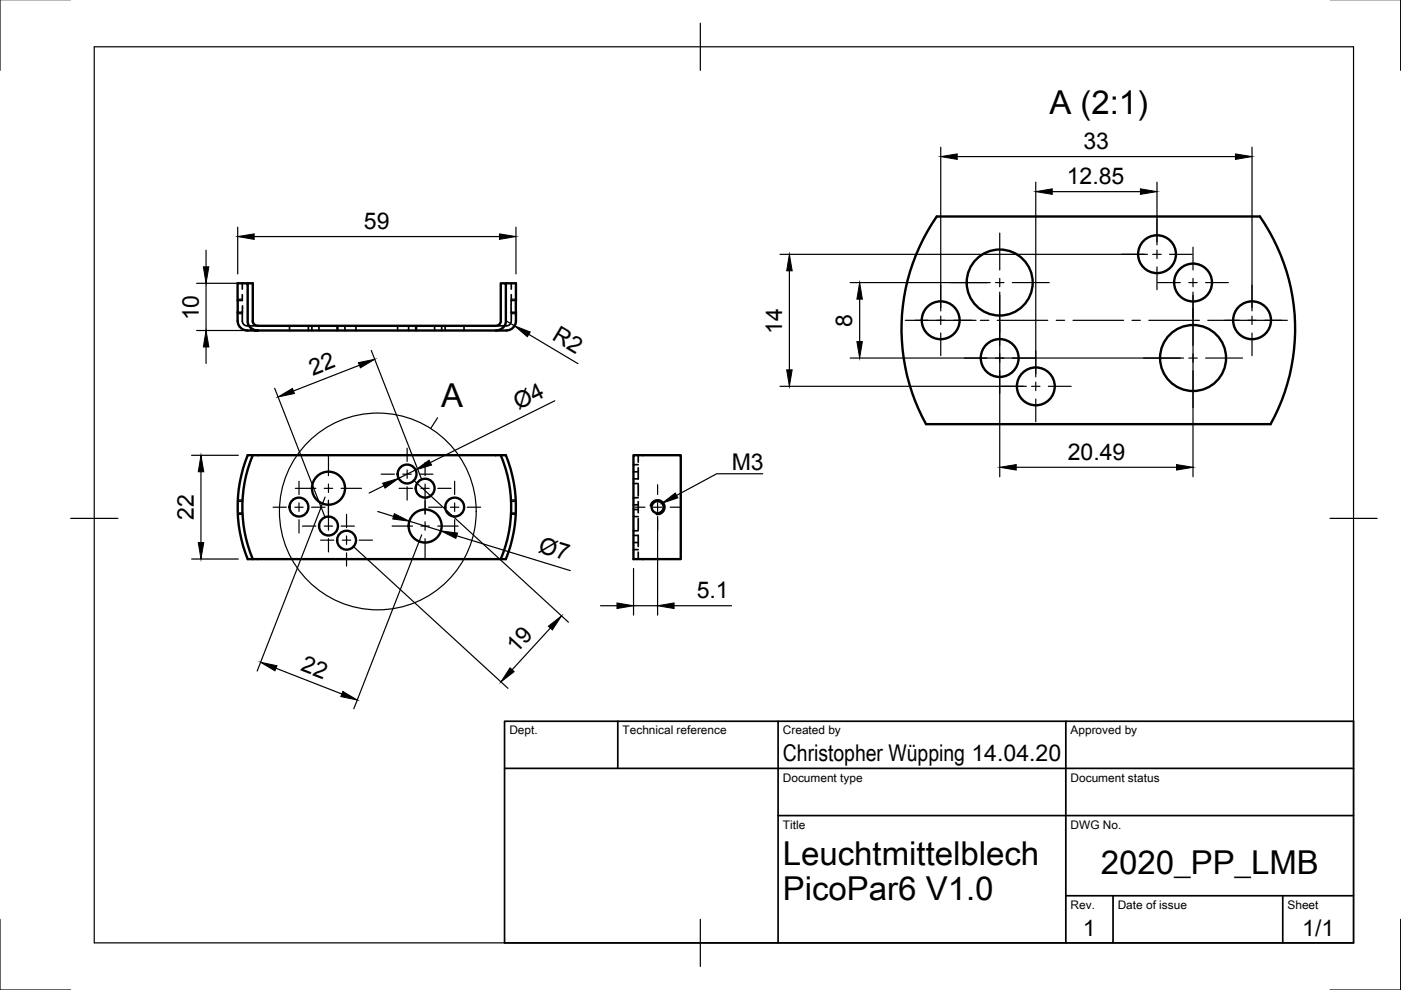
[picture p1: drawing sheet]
<svg xmlns="http://www.w3.org/2000/svg" width="297mm" height="210mm" viewBox="0 0 297 210" stroke-linecap="round" stroke-linejoin="round" font-family="sans-serif">
<!-- layer: Sichtbar -->
<g fill="none" stroke="#000" stroke-width=".51">
<path d="M198.6 45.9h68.5a41.7 41.7 0 0 1 2.3 44h-73.1a41.8 41.8 0 0 1 2.3-44zM50.4 68.1v-8h2.1l.1 8.4 .2 .5 .6 .7 .6 .3 .7 .1h-2.3M50.4 68.1a2 2 0 0 0 2 2M52.5 60.1h1.1v8.1l.4 .6 .6 .3h50.7l.5-.3 .4-.6v-8.1h1.1v8.2l-.6 1.1-.6 .5-.5 .1-50.9 .1M107.3 60.1h2.1v6.1a3.5 3.5 0 0 1-.6 3.3 4.4 4.4 0 0 1-3.2 .6h-.5M53.6 96.5h52.5a27.6 27.6 0 0 1 .1 22M53.6 96.5a27.6 27.6 0 0 0 .1 22h53.6a29.6 29.6 0 0 0 0-22h-1.1M53.6 96.5h-1.1a29.6 29.6 0 0 0 0 22h1.1M134.3 96.5h10v22h-10z"/>
<circle cx="212" cy="59.9" r="7"/>
<circle cx="245.3" cy="53.9" r="4"/>
<circle cx="253" cy="59.9" r="4"/>
<circle cx="199.4" cy="67.9" r="4"/>
<circle cx="212" cy="75.9" r="4"/>
<circle cx="253" cy="75.9" r="7"/>
<circle cx="265.5" cy="67.9" r="4"/>
<circle cx="219.6" cy="81.9" r="4"/>
<circle cx="63.4" cy="107.5" r="2"/>
<circle cx="69.6" cy="111.5" r="2"/>
<circle cx="69.6" cy="103.5" r="3.5"/>
<circle cx="73.5" cy="114.5" r="2"/>
<circle cx="86.3" cy="100.5" r="2"/>
<circle cx="90.1" cy="103.5" r="2"/>
<circle cx="90.1" cy="111.5" r="3.5"/>
<circle cx="96.4" cy="107.5" r="2"/>
<circle cx="139.4" cy="107.5" r="1.26"/>
</g>
<!-- layer: Verdeckt -->
<g fill="none" stroke="#000" stroke-width=".36">
<path d="M50.4 66.2h1M51.4 66.2v1.9a1.2 1.2 0 0 0 1.6 1h1.7M51.4 62.5v1.2h-1M51.4 60.1v1.2M51.4 64.8v1.4M61.4 69.1v1M65.4 69.1v1M66.1 69.1v1M67.6 69.1v1M71.5 69.1v1M71.6 69.1v1M73.1 69.1v1"/>
<path d="M75.5 69.1v1M84.3 69.1v1M86.6 69.1v1M88.1 69.1v1M88.3 69.1v1M92.1 69.1v1M93.6 69.1v1M94.4 69.1v1M98.4 69.1v1M108.4 63.7v2.5M108.4 66.2v1.9a1.2 1.2 0 0 1-1.6 1h-1.7M108.4 66.2h1"/>
<path d="M108.4 63.7h1M108.4 60.1v1.2M108.4 62.5v1.2M134.3 98.5h1M135.3 99.2v2.4M135.3 96.5v1.5M50.4 108.8h1M50.4 106.3h1M108.4 108.8h1M108.4 106.3h1M134.3 107h1M134.3 100h1"/>
<path d="M134.3 113.5h1M134.3 101.5h1M134.3 115h1M134.3 108h1M134.3 109.5h1M134.3 105.5h1M134.3 116.5h1M134.3 112.5h1M134.3 102.5h1M135.3 117.1v1.4M135.3 113.5v2.4M135.3 109.9v2.4"/>
<path d="M135.3 106.3v2.4M135.3 102.8v2.3"/>
</g>
<!-- layer: Verdeckt schmal -->
<path d="M50.4 66.5h1M50.4 63.4h1M108.4 66.5h1M108.4 63.4h1M50.4 109.1h1M50.4 106h1M108.4 109.1h.9M108.4 106h.9" fill="none" stroke="#000" stroke-width=".25"/>
<!-- layer: Sichtbar schmal -->
<path d="M137.9 107.3l.3-.8 .8-.5 1 .1 .7 .5 .3 .8-.3 .9-.7 .7h-.9" fill="none" stroke="#000" stroke-width=".36"/>
<!-- layer: Border -->
<path d="M0 -.1v15M297 -.1v15M20 9.9h267v190h-267zM148.5 4.9v10M15 109.9h10M282 109.9h10M0 194.9v15h15M148.5 194.9v10M297 194.9v15h-15" fill="none" stroke="#000" stroke-width=".25"/>
<!-- layer: Dimensions -->
<g fill="none" stroke="#000" stroke-width=".25">
<path d="M199.5 31.2v34.7M202.9 33.2h59M219.6 38.6v41.3M245.3 38.6v13.3M265.5 31.2v34.7M43.7 53.1v3.5M50.4 48.2v9.9M53.9 50.2h52M109.4 48.2v9.9M165.4 53.9h77.9M167.4 57.4v21M180.3 59.9h29.7"/>
<path d="M223.1 40.6h18.7M41.7 60.1h9.9M41.7 70.1h11M43.7 60.1v10M43.7 73.6v3.5M76.2 77.4l-14 5.5M78.7 74.3l10.7 27.4M107.4 68.1l1.7 1M112.1 70.9l10.4 6.2M180.3 75.9h70.6M182.3 63.4v9M212 61.9v39.2"/>
<path d="M252.9 61.9v39.2M40.6 96.5h9.9M58.2 82.3l10.7 27.4M88.1 99.6l-3.6 1.8M117.6 85l-26.4 13.1M165.4 81.9h52.2M215.5 99.1h33.9M40.6 118.5h9.9M42.6 100v15M68.9 105.4l-14.4 36.9M74.9 115.9l32.8 30M80.1 108.5l3.3 1"/>
<path d="M81.4 103l-3.1 1.5M86.8 110.5l6.7 2.1M87.8 101.9l32.7 30M89.4 113.4l-14.4 36.9M96.8 113.6l24.1 7.4M139.4 109.5v20.9M116.7 133.2l-8.1 8.8M127.3 128.4h3.5M134.3 120.5v9.9M134.3 128.4h5.1M142.9 128.4h12.2M58.5 141.7l14 5.4"/>
</g>
<g fill="#000" stroke="#000" stroke-width=".21">
<path d="M199.5 33.2l3.4-.6v1.2zM261.9 32.6l3.6 .6-3.6 .6zM43.1 56.6h1.2l-.6 3.5zM50.4 50.2l3.5-.6v1.2zM105.9 49.6l3.5 .6-3.5 .6zM167.4 53.9l.6 3.5h-1.2zM219.6 40.6l3.5-.6v1.2zM241.8 40l3.5 .6-3.5 .6zM43.7 70.1l.6 3.5h-1.2zM76 76.9l3.5-.7-3.1 1.8zM109.1 69.1l3.3 1.3-.6 1zM166.8 78.4h1.2l-.6 3.5z"/>
<path d="M182.3 59.9l.5 3.5h-1.1zM181.7 72.4h1.1l-.5 3.5zM58.9 84.2l3.1-1.8 .4 1zM88.1 99.6l2.9-2 .5 1zM212 99.1l3.5-.6v1.2zM249.4 98.5l3.5 .6-3.5 .6zM42.6 96.5l.6 3.5h-1.2zM42 115h1.2l-.6 3.5zM81.1 102.5l3.4-1.1-2.9 2.1zM83.6 108.9l3.2 1.6-3.5-.5zM93.5 112.6l3.5 .4-.4 1.1zM116.3 132.8l2.8-2.2-2 3z"/>
<path d="M130.8 127.8l3.5 .6-3.5 .6zM139.4 128.4l3.5-.6v1.2zM55.2 140.4l3.5 .8-.4 1zM72.7 146.6l3 1.8-3.4-.7zM108.1 141.6l.9 .8-2.8 2.2z"/>
</g>
<!-- layer: Center Lines -->
<g fill="none" stroke="#000" stroke-width=".25">
<path d="M201.4 59.9h7.9M211.1 59.9h1.8M212 49.4v7.8M212 59v1.8M214.6 59.9h7.9M237.8 53.9h4.8M244.4 53.9h1.8M245.3 46.4v4.8M245.3 53v1.8M245.3 56.6v4.8M245.4 59.9h4.9M248 53.9h4.8"/>
<path d="M252.1 59.9h1.7M252.9 52.4v4.8M252.9 59v1.8M255.6 59.9h4.8M191.9 67.9h15M199.5 60.4v4.8M199.5 67v1.8M199.5 70.6v4.8M204.4 75.9h4.9M207.9 67.9h1.8M211.1 75.9h1.8M211.4 67.9h10.7"/>
<path d="M212 62.6v10.6M212 75v1.8M212 78.6v4.8M214.6 75.9h4.9M219.6 74.4v4.8M223.9 67.9h1.8M227.5 67.9h10.7M240 67.9h1.8M242.4 75.9h7.9M243.6 67.9h10.7M252.1 75.9h1.7M252.9 62.6v10.6"/>
<path d="M252.9 75v1.8M252.9 78.6v7.8M255.6 75.9h7.8M256.1 67.9h1.8M257.9 67.9h15M265.5 60.4v4.8M265.5 67v1.8M265.5 70.6v4.8M69.6 96.5v4.4M86.3 95v2.8M86.3 99.6v1.8M90.1 98v2.9"/>
<path d="M212.1 81.9h4.8M218.7 81.9h1.8M219.6 81v1.8M219.6 84.6v4.8M222.3 81.9h4.8M57.9 107.5h2.8M62.5 107.5h1.8M62.6 103.5h4.4M63.4 102v2.9M63.4 106.6v1.8M63.4 110.2v2.8M64.1 111.5h2.9"/>
<path d="M66.1 107.5h2.8M68 114.5h2.8M68.7 103.5h1.8M68.7 111.5h1.8M69.6 102.6v1.8M69.6 106v4.5M69.6 110.6v1.8M69.6 114.2v2.8M72.3 103.5h4.3M72.3 111.5h2.8M72.6 114.5h1.8M73.5 109v2.9"/>
<path d="M73.5 113.6v1.8M73.5 117.2v2.8M76.1 114.5h2.9M80.8 100.5h2.8M83.1 111.5h4.4M84.6 103.5h2.9M85.4 100.5h1.8M86.3 103.2v2.8M89 100.5h2.8M89.2 103.5h1.8M89.2 111.5h1.8M90.1 102.6v1.8"/>
<path d="M90.1 104.5v4.5M90.1 110.6v1.8M90.1 114.2v4.3M90.9 107.5h2.8M92.8 103.5h2.8M92.8 111.5h4.3M95.5 107.5h1.8M96.4 102v2.9M96.4 106.6v1.8M96.4 110.2v2.8M99.1 107.5h2.8M134.7 107.5h2"/>
<path d="M138.5 107.5h1.8M139.4 102.8v2.1M139.4 106.6v1.8M139.4 110.2v2.1M142.1 107.5h2.1"/>
</g>
<!-- layer: Annotations -->
<path d="M140.4 106.7l2.8-2.2 .5 1.1z" fill="#000" stroke="#000" stroke-width=".21"/>
<path d="M161.7 100.4h-9.7l-8.6 4.6" fill="none" stroke="#000" stroke-width=".25"/>
<!-- layer: TitleBlock -->
<path d="M107 152.9h180v47h-180zM131 152.9v10M165 152.9v47M226 152.9v47M107 162.9h180M165 172.9h122M226 189.9h61M236 189.9v10M272 189.9v10" fill="none" stroke="#000" stroke-width=".36"/>
<!-- layer: Beschriftungen -->
<g fill="none" stroke="#000" stroke-width=".25">
<path d="M92.8 88.6l-1.5 2.3"/>
<circle cx="80.1" cy="108.4" r="20.9"/>
</g>
<g font-size="7">
<text x="222.5" y="24.1">A (2:1)</text>
<text x="93.6" y="86.2">A</text>
<text x="166" y="183.4">Leuchtmittelblech</text>
<text x="233.4" y="185.4">2020_PP_LMB</text>
<text x="166" y="190.9">PicoPar6 V1.0</text>
</g>
<g font-size="4.9">
<text x="229.7" y="31.7">33</text>
<text x="226.2" y="39.1">12.85</text>
<text x="77.2" y="48.6">59</text>
<text x="42.1" y="67.9" transform="rotate(-90 42.1 67.9)">10</text>
<text x="116.8" y="72" transform="rotate(31 116.8 72)">R2</text>
<text x="165.9" y="70.8" transform="rotate(-90 165.9 70.8)">14</text>
<text x="180.7" y="69.3" transform="rotate(-90 180.7 69.3)">8</text>
<text x="66.4" y="79.7" transform="rotate(-21 66.4 79.7)">22</text>
<text x="109.9" y="86.9" transform="rotate(-26 109.9 86.9)">Ø4</text>
<text x="155.1" y="99.8">M3</text>
<text x="226.4" y="97.5">20.49</text>
<text x="41.1" y="110.2" transform="rotate(-90 41.1 110.2)">22</text>
<text x="113.9" y="117" transform="rotate(17 113.9 117)">Ø7</text>
<text x="147.7" y="126.9">5.1</text>
<text x="63.6" y="142.1" transform="rotate(21 63.6 142.1)">22</text>
<text x="109.5" y="138.7" transform="rotate(-47 109.5 138.7)">19</text>
<text x="166" y="161.4">Christopher Wüpping 14.04.20</text>
<text x="229.6" y="198.6">1</text>
<text x="276.1" y="198.5">1/1</text>
</g>
<g font-size="2.5">
<text x="108" y="155.7">Dept.</text>
<text x="132" y="155.7">Technical reference</text>
<text x="166" y="155.7">Created by</text>
<text x="227" y="155.7">Approved by</text>
<text x="166" y="165.7">Document type</text>
<text x="227" y="165.7">Document status</text>
<text x="166" y="175.7">Title</text>
<text x="227" y="175.7">DWG No.</text>
<text x="227" y="192.7">Rev.</text>
<text x="237" y="192.7">Date of issue</text>
<text x="273" y="192.7">Sheet</text>
</g>
</svg>
